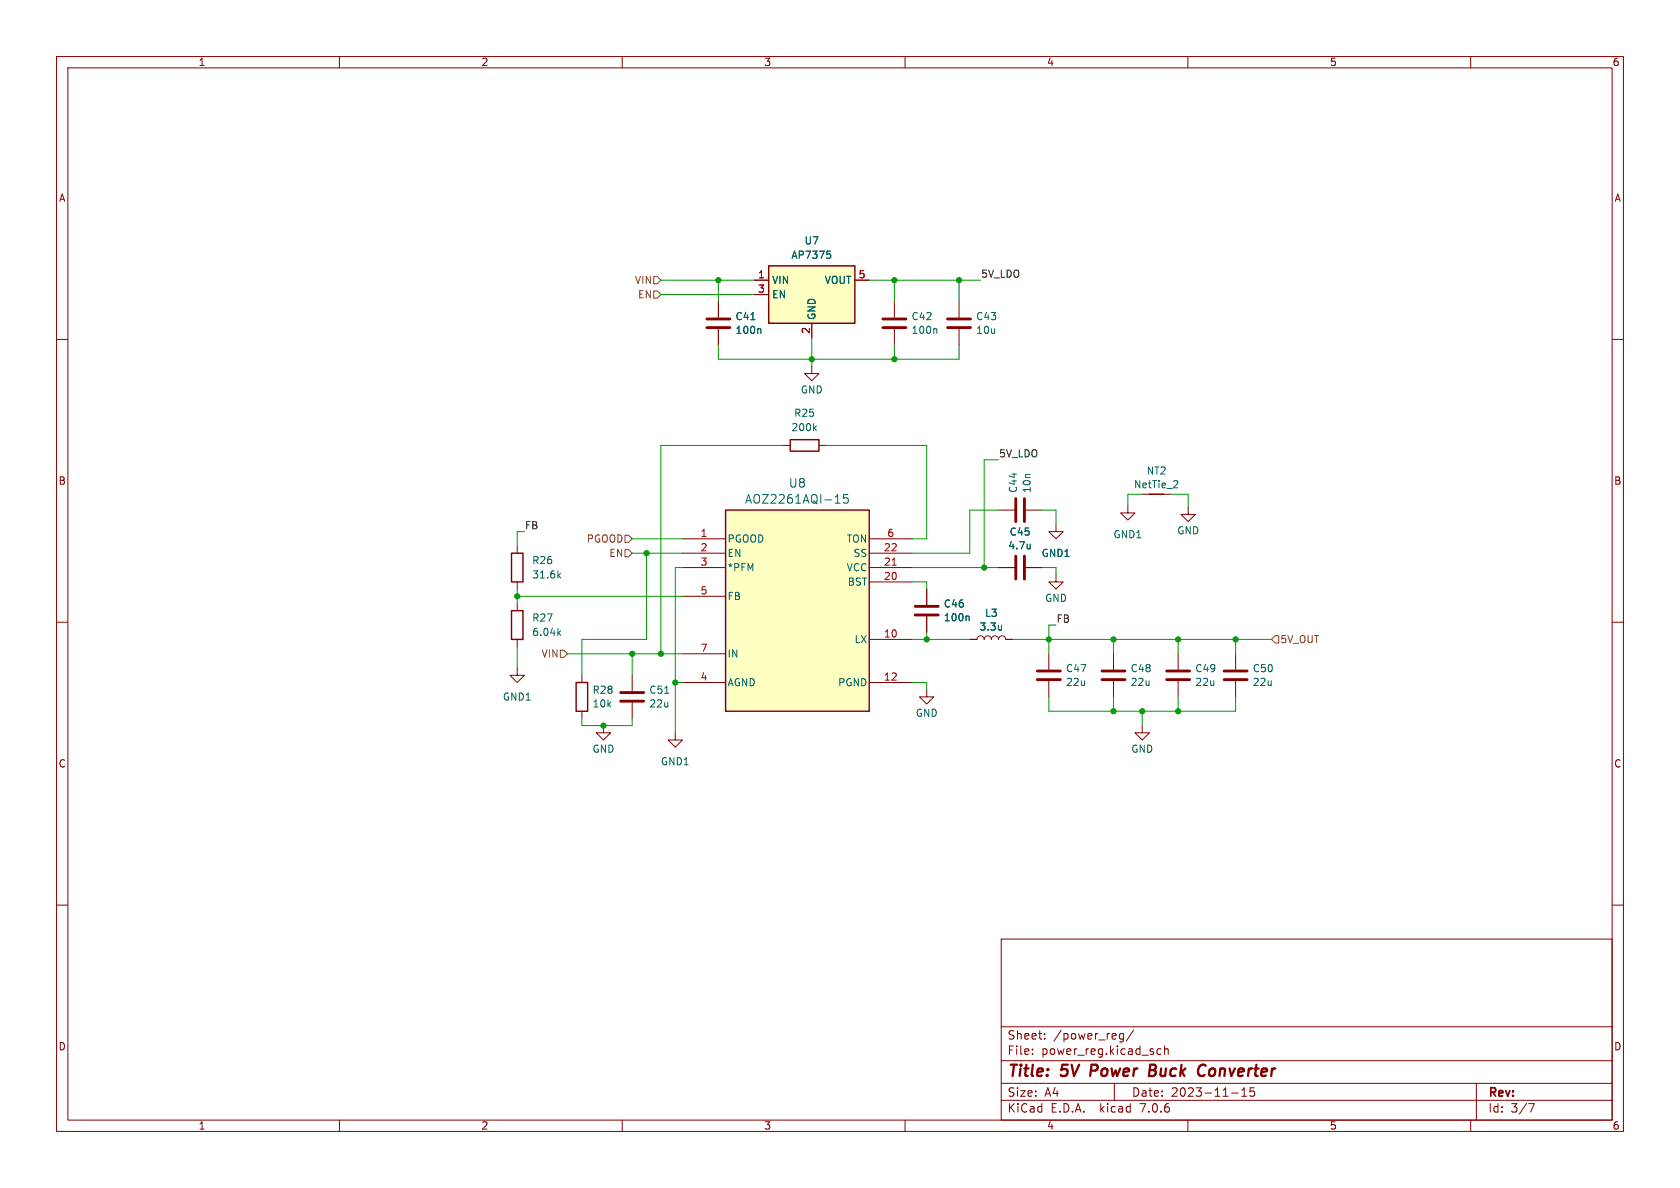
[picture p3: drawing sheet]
<svg xmlns="http://www.w3.org/2000/svg" width="297mm" height="210mm" viewBox="0 0 297 210" stroke-linecap="round" stroke-linejoin="round" font-family="sans-serif">
<g fill="none" stroke="#840000" stroke-width=".18">
<path d="M10 10h277v190h-277zM12 12h273v186h-273zM60 10v2M110 10v2M160 10v2M210 10v2M260 10v2M10 60h2M127 53.3v2.8M127 58.2v2.8M133.3 49.5h2.6M133.3 52.1h2.6"/>
<path d="M143.5 57.2v2.5M151.1 49.5h2.6M158.1 53.3v2.8M158.1 58.2v2.8M169.5 53.3v2.8M169.5 58.2v2.8M285 60h2M138.4 78.7h1.3M143.5 64.8v1.2h1.3l-1.3 1.3-1.3-1.3h1.3M144.8 78.7h1.2M91.4 96.5v1.3M120.6 95.3h7.7"/>
<path d="M120.6 97.8h7.7M153.7 95.3h7.6M153.7 97.8h7.6M176.5 90.2h2.8M181.4 90.2h2.7M186.7 92.7v1.3h1.3l-1.3 1.3-1.3-1.3h1.3M199.4 89.4v1.3h1.3l-1.3 1.2-1.3-1.2h1.3M201.9 87.4h5.1M210.1 89.7v1.2h1.2l-1.2 1.3-1.3-1.3h1.3M10 110h2M91.4 118.1v1.3h1.3l-1.3 1.3-1.2-1.3h1.2M91.4 102.9v1.2"/>
<path d="M91.4 106.7v1.3M91.4 113v1.3M102.9 119.4v1.3M111.8 119.4v2.8M120.6 100.3h7.7M120.6 105.4h7.7M120.6 115.6h7.7M153.7 100.3h7.6M153.7 102.9h7.6M153.7 113h7.6M163.8 104.1v2.8M163.8 109v2.8"/>
<path d="M171.4 113h1.3a.64 .64 0 0 1 .7-.6 .64 .64 0 0 1 .6 .6 .64 .64 0 0 1 .6-.6 .64 .64 0 0 1 .7 .6 .64 .64 0 0 1 .6-.6 .64 .64 0 0 1 .6 .6 .64 .64 0 0 1 .7-.6 .64 .64 0 0 1 .6 .6h1.3M176.5 100.3h2.8M181.4 100.3h2.7M185.4 115.6v2.8M186.7 101.6v1.3h1.3l-1.3 1.2-1.3-1.2h1.3M196.8 115.6v2.8M208.3 115.6v2.8M218.4 115.6v2.8M285 110h2M102.9 125.7v1.3M106.7 128.3v1.2h1.2l-1.2 1.3-1.3-1.3h1.3M111.8 124.2v2.8"/>
<path d="M119.4 129.5v1.3h1.2l-1.2 1.3-1.3-1.3h1.3M120.6 120.7h7.7M153.7 120.7h7.6M163.8 121.9v1.3h1.3l-1.3 1.3-1.2-1.3h1.2M185.4 120.4v2.8M196.8 120.4v2.8M201.9 128.3v1.2h1.3l-1.3 1.3-1.2-1.3h1.2M208.3 120.4v2.8M218.4 120.4v2.8M10 160h2M285 160h2M177 166h108v32h-108z"/>
<path d="M60 198v2M110 198v2M160 198v2M177 194.5h108M177 191.5h108M177 187.5h108M177 181.5h108M182.5 186.3v.1M182.5 185.5v.1M184.7 183.6v.1M184.7 182.8v.1M197 191.5v3"/>
<path d="M198 183.6l.2 .1 .4-.1M198.6 182.7v1.2l-.3 .3-.3-.1M198.6 182.8l-.4-.1-.2 .1M200.4 182.1l-1.3 2M205.2 185.5l-.4-.1-.3 .3v.4l.2 .2h.5M205.9 185.5l.2-.1 .4 .1v.9M205.9 184.9v1.5M210 198v2M217.7 193.2h1.2M219.5 193.8h.9M219.5 192.7l.5-.4v1.5M221.7 192.3h-.7v.7l.2-.1h.5l.1 .3-.1 .5-.2 .1-.5-.1"/>
<path d="M260 198v2M261 191.5v6.5M270.2 195.1h1l-.6 1.5"/>
</g>
<path d="M193 188.2l-.3 2M203.2 189.2h.7M203.9 189.2l.3 .1M204 188.2h-.6l-.3 2 1-.1M204.1 189.1l-.2 .1M212.8 188.2l.3 .2M212.9 190l-.1 .1" fill="none" stroke="#840000" stroke-width=".4"/>
<g fill="#ffffc2" stroke="#ffffc2" stroke-width=".18">
<path d="M135.9 47h15.2v10.2h-15.2z"/>
<path d="M128.3 90.2h25.4v35.5h-25.4z"/>
</g>
<path d="M135.9 47h15.2v10.2h-15.2zM139.7 77.7h5.1v2.1h-5.1zM90.4 97.8h2.1v5.1h-2.1zM128.3 90.2h25.4v35.5h-25.4zM203.2 87.4h2.5M90.4 108h2.1v5h-2.1zM101.9 120.7h2v5h-2z" fill="none" stroke="#840000" stroke-width=".25"/>
<g fill="none" stroke="#006464" stroke-width=".18">
<path d="M132.8 56.5h.7M134.3 58.1l.2 .2v.6M146.2 44.4h.6M146.6 44.9l.3 .2v.3l-.3 .3M165.4 58.1l.2 .2v.6M144 75.7l.3 .4M144.3 75.3l-.5 .5M147.6 88.9h.9M147.9 87.6l.2-.2v1.5M149.9 87.4h-.7l-.1 .7 .2-.1 .5 .1 .2 .2-.1 .5-.2 .1-.6-.1M182.1 96.2v.8M182.1 96.9v.1"/>
<path d="M208 85l.2 .2v.3l-.8 .7h.8M98.7 101.7l.4 .5M98.7 111.9l.4 .4M99.1 101.3l-.5 .5M99.1 111.5l-.5 .5M171.2 108.9l.1 .2v.6M177 110.5v.9M177 111.3h.1M117.5 122.6h.7"/>
</g>
<g fill="none" stroke="#840000" stroke-width=".51">
<path d="M125 57.9h4M125 56.4h4M156.1 57.9h4M156.1 56.4h4M167.5 57.9h4.1M167.5 56.4h4.1M179.6 88.1v4.1M179.6 98.3v4.1M181.1 88.1v4.1M181.1 98.3v4.1M161.8 108.7h4.1M161.8 107.2h4.1"/>
<path d="M183.4 118.6h4.1M194.8 118.6h4.1M206.2 118.6h4.1M216.4 118.6h4.1M109.7 124h4.1M109.7 122.4h4.1M183.4 120.1h4.1M194.8 120.1h4.1M206.2 120.1h4.1M216.4 120.1h4.1"/>
</g>
<path d="M157.7 99.9h.7" fill="none" stroke="#a90000" stroke-width=".18"/>
<path d="M115.6 51.4h.6l.6 .7-.6 .6h-.6zM115.6 48.9h.6l.6 .6-.6 .7h-.6zM110.5 94.6h.6l.7 .7-.7 .6h-.6zM110.5 97.2h.6l.7 .6-.7 .6h-.6zM99.1 114.9h.6l.6 .7-.6 .6h-.6zM225.4 112.4h.7v1.3h-.7l-.6-.7z" fill="none" stroke="#725600" stroke-width=".18"/>
<g fill="none" stroke="#009600" stroke-width=".18">
<path d="M116.8 49.5h16.5M116.8 52.1h16.5M127 49.5v3.8M143.5 59.7v5.1M153.7 49.5h19.7M158.1 49.5v3.8M169.5 49.5v3.8M127 61v2.5h42.5v-2.5M138.4 78.7h-21.6v36.9M146 78.7h17.8v16.6h-2.5M158.1 61v2.5M92.7 94h-1.3v2.5"/>
<path d="M111.8 95.3h8.8M111.8 97.8h8.8M114.3 97.8v15.2h-11.4v6.4M176.5 90.2h-5.1v7.6h-10.1M176.5 81.3h-2.5v19M184.1 90.2h2.6v2.5M201.9 87.4h-2.5v2M207 87.4h3.1v2.3M91.4 104.1v2.6M91.4 114.3v3.8M91.4 105.4h29.2M100.3 115.6h20.3"/>
<path d="M111.8 115.6v3.8M120.6 100.3h-1.2v29.2M161.3 102.9h2.5v1.2M161.3 100.3h15.2M161.3 113h10.1M163.8 111.8v1.2M179.1 113h45.7M184.1 100.3h2.6v1.3M186.7 110.5h-1.3v5.1M196.8 113v2.6M208.3 113v2.6M218.4 113v2.6"/>
<path d="M102.9 127v1.3h8.9v-1.3M119.4 120.7h1.2M161.3 120.7h2.5v1.2M185.4 123.2v2.5h33v-2.5M196.8 123.2v2.5M201.9 125.7v2.6M208.3 123.2v2.5"/>
</g>
<g fill="#009600" stroke="#009600" stroke-width=".18">
<circle cx="218.4" cy="113" r=".46"/>
<circle cx="208.3" cy="113" r=".46"/>
<circle cx="196.8" cy="125.7" r=".46"/>
<circle cx="201.9" cy="125.7" r=".46"/>
<circle cx="208.3" cy="125.7" r=".46"/>
<circle cx="158.1" cy="49.5" r=".46"/>
<circle cx="119.4" cy="120.7" r=".46"/>
<circle cx="127" cy="49.5" r=".46"/>
<circle cx="158.1" cy="63.5" r=".46"/>
<circle cx="163.8" cy="113" r=".46"/>
<circle cx="143.5" cy="63.5" r=".46"/>
<circle cx="169.5" cy="49.5" r=".46"/>
<circle cx="114.3" cy="97.8" r=".46"/>
<circle cx="106.7" cy="128.3" r=".46"/>
<circle cx="111.8" cy="115.6" r=".46"/>
<circle cx="91.4" cy="105.4" r=".46"/>
<circle cx="116.8" cy="115.6" r=".46"/>
<circle cx="196.8" cy="113" r=".46"/>
<circle cx="185.4" cy="113" r=".46"/>
<circle cx="174" cy="100.3" r=".46"/>
</g>
<g font-size="2.8" fill="#840000">
<text x="178" y="190.9">Title:</text>
<text x="187.7" y="190.9">5V</text>
<text x="193.6" y="190.9">Power</text>
<text x="204.8" y="190.9">Buck</text>
<text x="214.2" y="190.9">Converter</text>
</g>
<g font-size="2.1" fill="#006464">
<text x="131.6" y="89.2">AOZ2261AQI-15</text>
<text x="139.4" y="86.4">U8</text>
</g>
<g font-size="2.1" fill="#840000">
<text x="178" y="184">Sheet:</text>
<text x="186.2" y="184">/power_reg/</text>
<text x="178" y="186.7">File:</text>
<text x="184.1" y="186.7">power_reg.kicad_sch</text>
<text x="178" y="196.9">KiCad</text>
<text x="178" y="194.1">Size:</text>
<text x="184.7" y="194.1">A4</text>
<text x="185.7" y="196.9">E.D.A.</text>
<text x="194.6" y="196.9">kicad</text>
<text x="200" y="194.1">Date:</text>
<text x="201.8" y="196.9">7.0.6</text>
<text x="207" y="194.1">2023-11-15</text>
<text x="263" y="194.3">Rev:</text>
<text x="263" y="196.9">Id:</text>
<text x="267.1" y="196.9">3/7</text>
</g>
<g font-size="1.8" fill="#840000">
<text x="35" y="11.9">1</text>
<text x="85" y="11.9">2</text>
<text x="135" y="11.9">3</text>
<text x="185" y="11.9">4</text>
<text x="235" y="11.9">5</text>
<text x="285" y="11.9">6</text>
<text x="10.3" y="35.9">A</text>
<text x="285.3" y="35.9">A</text>
<text x="10.3" y="85.9">B</text>
<text x="285.3" y="85.9">B</text>
<text x="10.3" y="135.9">C</text>
<text x="285.3" y="135.9">C</text>
<text x="10.3" y="185.9">D</text>
<text x="285.3" y="185.9">D</text>
<text x="35" y="199.9">1</text>
<text x="85" y="199.9">2</text>
<text x="135" y="199.9">3</text>
<text x="185" y="199.9">4</text>
<text x="235" y="199.9">5</text>
<text x="285" y="199.9">6</text>
</g>
<g font-size="1.8" fill="#006464">
<text x="139.8" y="45.9">AP7375</text>
<text x="142.1" y="43.4">U7</text>
<text x="136.4" y="50.4">VIN</text>
<text x="136.4" y="52.9">EN</text>
<text x="145.7" y="50.4">VOUT</text>
<text x="129.9" y="59.2">100n</text>
<text x="129.9" y="56.8">C41</text>
<text x="144.4" y="56.6" transform="rotate(-90 144.4 56.6)">GND</text>
<text x="161" y="59.2">100n</text>
<text x="161" y="56.8">C42</text>
<text x="172.5" y="56.8">C43</text>
<text x="172.5" y="59.2">10u</text>
<text x="141.5" y="69.8">GND</text>
<text x="139.8" y="76.4">200k</text>
<text x="140.3" y="73.9">R25</text>
<text x="180" y="87.2" transform="rotate(-90 180 87.2)">C44</text>
<text x="182.4" y="87.2" transform="rotate(-90 182.4 87.2)">10n</text>
<text x="200.4" y="86.5">NetTie_2</text>
<text x="202.6" y="84.1">NT2</text>
<text x="178.4" y="94.9">C45</text>
<text x="196.7" y="95.4">GND1</text>
<text x="208" y="94.7">GND</text>
<text x="94" y="99.9">R26</text>
<text x="128.5" y="96.1">PGOOD</text>
<text x="128.5" y="98.7">EN</text>
<text x="128.5" y="101.2">*PFM</text>
<text x="149.6" y="101.2">VCC</text>
<text x="149.6" y="96.1">TON</text>
<text x="150.8" y="98.7">SS</text>
<text x="178.2" y="97.3">4.7u</text>
<text x="184" y="98.7">GND1</text>
<text x="94" y="102.5">31.6k</text>
<text x="128.5" y="106.3">FB</text>
<text x="149.8" y="103.7">BST</text>
<text x="166.8" y="107.6">C46</text>
<text x="184.7" y="106.6">GND</text>
<text x="94" y="110.1">R27</text>
<text x="94" y="112.6">6.04k</text>
<text x="151" y="113.9">LX</text>
<text x="166.8" y="110">100n</text>
<text x="173.1" y="111.7">3.3u</text>
<text x="174" y="109.2">L3</text>
<text x="128.5" y="116.4">IN</text>
<text x="188.4" y="119">C47</text>
<text x="199.8" y="119">C48</text>
<text x="211.2" y="119">C49</text>
<text x="221.4" y="119">C50</text>
<text x="88.8" y="124.1">GND1</text>
<text x="104.7" y="125.3">10k</text>
<text x="104.7" y="122.8">R28</text>
<text x="114.7" y="122.8">C51</text>
<text x="114.7" y="125.3">22u</text>
<text x="128.5" y="121.5">AGND</text>
<text x="148.1" y="121.5">PGND</text>
<text x="188.4" y="121.5">22u</text>
<text x="199.8" y="121.5">22u</text>
<text x="211.2" y="121.5">22u</text>
<text x="221.4" y="121.5">22u</text>
<text x="161.8" y="126.9">GND</text>
<text x="104.6" y="133.3">GND</text>
<text x="116.7" y="135.5">GND1</text>
<text x="199.9" y="133.3">GND</text>
</g>
<g font-size="1.8" fill="#725600">
<text x="112.2" y="50.4">VIN</text>
<text x="112.7" y="52.9">EN</text>
<text x="103.6" y="96.1">PGOOD</text>
<text x="107.6" y="98.7">EN</text>
<text x="226.3" y="113.9">5V_OUT</text>
<text x="95.6" y="116.4">VIN</text>
</g>
<g font-size="1.8" fill="#a90000">
<text x="133.9" y="49.3">1</text>
<text x="133.9" y="51.8">3</text>
<text x="151.7" y="49.3">5</text>
<text x="143.3" y="59.1" transform="rotate(-90 143.3 59.1)">2</text>
<text x="123.8" y="95">1</text>
<text x="156.8" y="95">6</text>
<text x="123.8" y="97.5">2</text>
<text x="123.8" y="100.1">3</text>
<text x="156.2" y="100.1">21</text>
<text x="156.2" y="97.5">22</text>
<text x="123.8" y="105.2">5</text>
<text x="156.2" y="102.6">20</text>
<text x="156.2" y="112.8">10</text>
<text x="123.8" y="115.3">7</text>
<text x="123.8" y="120.4">4</text>
<text x="156.2" y="120.4">12</text>
</g>
<g font-size="1.8" fill="#0f0f0f">
<text x="173.4" y="49.2">5V_LDO</text>
<text x="176.5" y="80.9">5V_LDO</text>
<text x="92.7" y="93.6">FB</text>
<text x="186.7" y="110.1">FB</text>
</g>
</svg>
